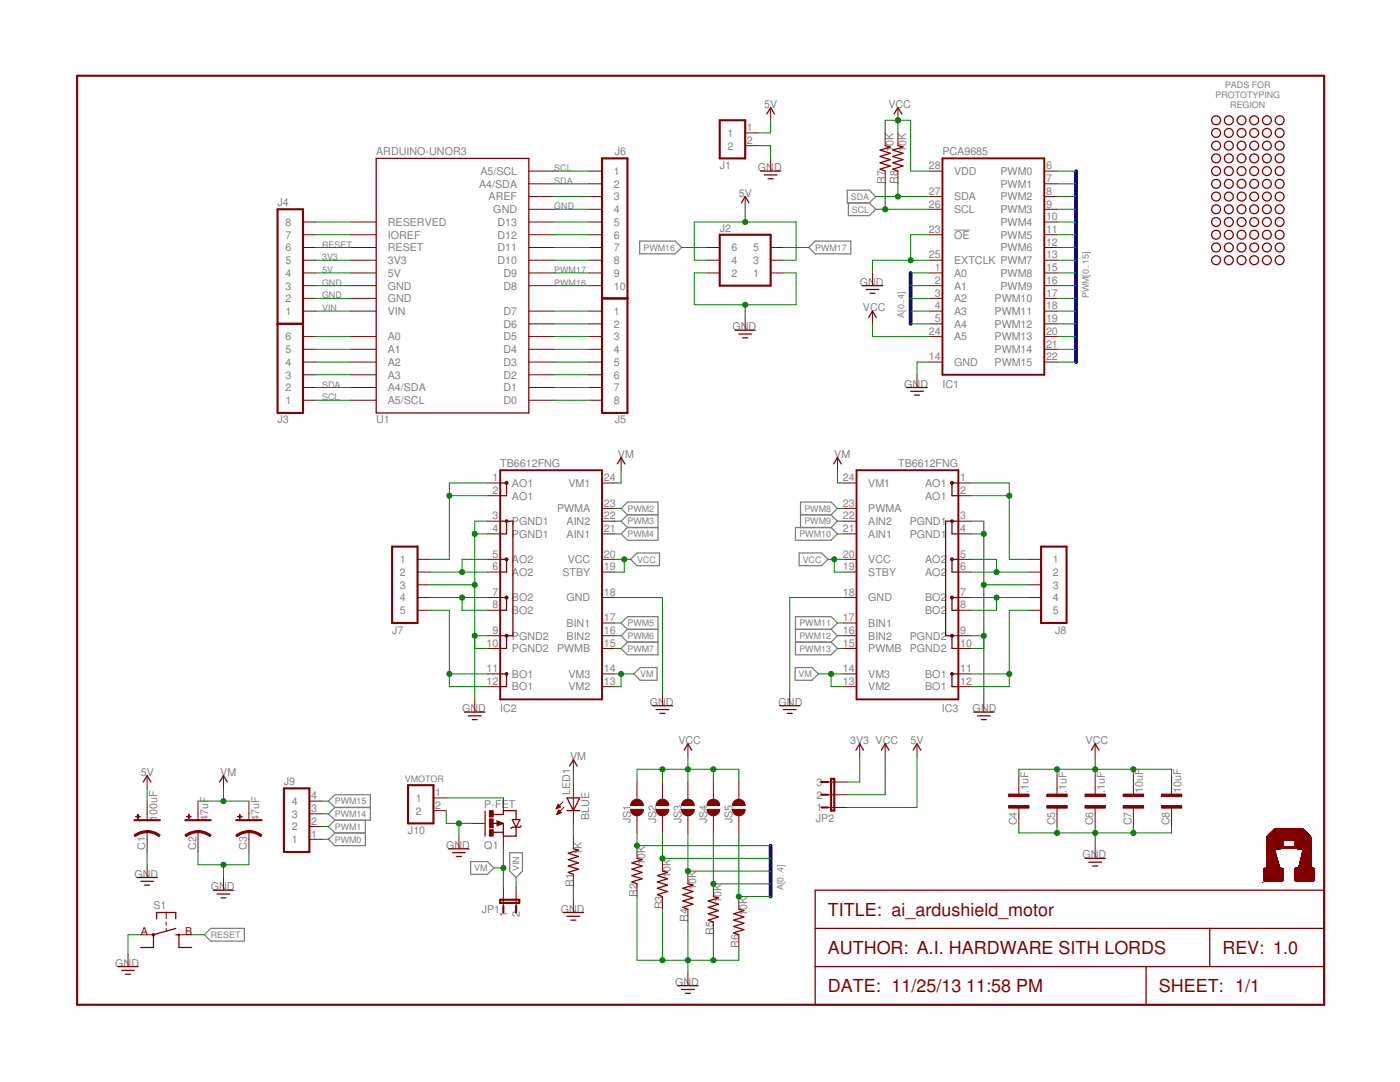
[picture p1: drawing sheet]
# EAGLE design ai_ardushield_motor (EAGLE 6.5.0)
FRAME1 (FRAME-LETTER): AUTHOR: A.I. HARDWARE SITH LORDS; REV: 1.0

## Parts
C1  100uF  CAP-POLPANASONIC-C  [CAP-PANASONIC-C]
C2  47uF  CAP-POLPANASONIC-C  [CAP-PANASONIC-C]
C3  47uF  CAP-POLPANASONIC-C  [CAP-PANASONIC-C]
C4  .1uF  CAP0603  [CAP-0603]
C5  .1uF  CAP0603  [CAP-0603]
C6  .1uF  CAP0603  [CAP-0603]
C7  10uF  CAP0603  [CAP-0603]
C8  10uF  CAP0603  [CAP-0603]
IC1  PCA9685  [TSSOP28]
IC2  TB6612FNG  [SSOP24]
IC3  TB6612FNG  [SSOP24]
J1  1X02ST  [1X02-ST]
J2  2X03  [2X03]
J3  1X06  [1X06]
J4  1X08  [1X08]
J5  1X08  [1X08]
J6  1X10  [1X10]
J7  1X05ST  [1X05-ST]
J8  1X05ST  [1X05-ST]
J9  1X04  [1X04]
J10  1X02ST  [1X02-ST]
J11  1X06-PROTO  [1X06-NOFIRST]
J12  1X06-PROTO  [1X06-NOFIRST]
J13  1X06-PROTO  [1X06-NOFIRST]
J14  1X06-PROTO  [1X06-NOFIRST]
J15  1X06-PROTO  [1X06-NOFIRST]
J16  1X06-PROTO  [1X06-NOFIRST]
J17  1X06-PROTO  [1X06-NOFIRST]
J18  1X06-PROTO  [1X06-NOFIRST]
J19  1X06-PROTO  [1X06-NOFIRST]
J20  1X06-PROTO  [1X06-NOFIRST]
J21  1X06-PROTO  [1X06-NOFIRST]
J22  1X06-PROTO  [1X06-NOFIRST]
JP1  1X02-PJ  [1X02]
JP2  1X03-PJ  [1X03]
JS1  1X02-SJNO  [1X02-SJ-NO]
JS2  1X02-SJNO  [1X02-SJ-NO]
JS3  1X02-SJNO  [1X02-SJ-NO]
JS4  1X02-SJNO  [1X02-SJ-NO]
JS5  1X02-SJNO  [1X02-SJ-NO]
LED1  BLUE\  LED0603  [LED-0603]
Q1  P-FET  [TO252]
R1  1K  RES0603  [RES-0603]
R2  10K  RES0603  [RES-0603]
R3  10K  RES0603  [RES-0603]
R4  10K  RES0603  [RES-0603]
R5  10K  RES0603  [RES-0603]
R6  10K  RES0603  [RES-0603]
R7  10K  RES0603  [RES-0603]
R8  10K  RES0603  [RES-0603]
S1  SW-SPSTSMD06X06  [SW-SPST-SMD06X06]
U1  ARDUINOUNOR3  [UNOR3]
U$14  AI-LOGOL  [AI-LOGO-L]

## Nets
3V3 [power]: J4.5 JP2.3 U1.3V3
5V [power]: C1.A J1.1 J2.3 J2.4 J4.4 JP2.1 U1.5V
A0: IC1.1(A0) JS1.1 R2.2
A1: IC1.2(A1) JS2.1 R3.2
A2: IC1.3(A2) JS3.1 R4.2
A3: IC1.4(A3) JS4.1 R5.2
A4: IC1.5(A4) JS5.1 R6.2
GND [power]: C1.C C2.C C3.C C4.2 C5.2 C6.2 C7.2 C8.2 IC1.14(GND) IC1.23(!OE) IC1.25(EXTCLK) IC2.3(PGND1) IC2.4(PGND1) IC2.9(PGND2) IC2.10(PGND2) IC2.18(GND) IC3.3(PGND1) IC3.4(PGND1) IC3.9(PGND2) IC3.10(PGND2) IC3.18(GND) J1.2 J2.1 J2.2 J4.2 J4.3 J6.4 J7.3 J8.3 J10.2 Q1.G R1.1 R2.1 R3.1 R4.1 R5.1 R6.1 S1.A@1(A) S1.A@2(A) U1.GND@1(GND) U1.GND@2(GND) U1.GND@3(GND)
N$1: J5.1 U1.D7
N$2: J5.2 U1.D6
N$4 [power]: LED1.C R1.2
N$5: J3.3 U1.A3
N$6: J3.4 U1.A2
N$7: J3.5 U1.A1
N$8: J3.6 U1.A0
N$15: J4.7 U1.IOREF
N$16: J4.8 U1.RESERVED
N$17: J5.3 U1.D5
N$18: J5.4 U1.D4
N$19: J5.5 U1.D3
N$20: J5.6 U1.D2
N$21: J5.7 U1.D1
N$22: J5.8 U1.D0
N$23 [power]: IC2.1(AO1) IC2.2(AO1) J7.1
N$24 [power]: IC2.5(AO2) IC2.6(AO2) J7.2
N$27: J6.3 U1.AREF
N$29: J6.5 U1.D13
N$30: J6.6 U1.D12
N$31: J6.7 U1.D11
N$32: J6.8 U1.D10
N$35 [power]: IC2.7(BO2) IC2.8(BO2) J7.4
N$36 [power]: IC2.11(BO1) IC2.12(BO1) J7.5
N$38 [power]: IC3.1(AO1) IC3.2(AO1) J8.1
N$39 [power]: IC3.5(AO2) IC3.6(AO2) J8.2
N$40 [power]: IC3.7(BO2) IC3.8(BO2) J8.4
N$41 [power]: IC3.11(BO1) IC3.12(BO1) J8.5
PWM0: IC1.6(PWM0) J9.1
PWM1: IC1.7(PWM1) J9.2
PWM2: IC1.8(PWM2) IC2.23(PWMA)
PWM3: IC1.9(PWM3) IC2.22(AIN2)
PWM4: IC1.10(PWM4) IC2.21(AIN1)
PWM5: IC1.11(PWM5) IC2.17(BIN1)
PWM6: IC1.12(PWM6) IC2.16(BIN2)
PWM7: IC1.13(PWM7) IC2.15(PWMB)
PWM8: IC1.15(PWM8) IC3.23(PWMA)
PWM9: IC1.16(PWM9) IC3.22(AIN2)
PWM10: IC1.17(PWM10) IC3.21(AIN1)
PWM11: IC1.18(PWM11) IC3.17(BIN1)
PWM12: IC1.19(PWM12) IC3.16(BIN2)
PWM13: IC1.20(PWM13) IC3.15(PWMB)
PWM14: IC1.21(PWM14) J9.3
PWM15: IC1.22(PWM15) J9.4
PWM16: J2.6 J6.10 U1.D8
PWM17: J2.5 J6.9 U1.D9
RESET [power]: J4.6 S1.B@1(B) S1.B@2(B) U1.RESET
SCL: IC1.26(SCL) J3.1 J6.1 R7.1 U1.A5/SCL@1(A5/SCL) U1.A5/SCL@2(A5/SCL)
SDA: IC1.27(SDA) J3.2 J6.2 R8.1 U1.A4/SDA@1(A4/SDA) U1.A4/SDA@2(A4/SDA)
VCC [power]: C4.1 C5.1 C6.1 C7.1 C8.1 IC1.24(A5) IC1.28(VDD) IC2.19(STBY) IC2.20(VCC) IC3.19(STBY) IC3.20(VCC) JP2.2 JS1.2 JS2.2 JS3.2 JS4.2 JS5.2 R7.2 R8.2
VIN [power]: J4.1 JP1.2 U1.VIN
VM [power]: C2.A C3.A IC2.13(VM2) IC2.14(VM3) IC2.24(VM1) IC3.13(VM2) IC3.14(VM3) IC3.24(VM1) JP1.1 LED1.A Q1.S
VMOTOR [power]: J10.1 Q1.D
Unconnected: J11.1 J11.2 J11.3 J11.4 J11.5 J11.6 J12.1 J12.2 J12.3 J12.4 J12.5 J12.6 J13.1 J13.2 J13.3 J13.4 J13.5 J13.6 J14.1 J14.2 J14.3 J14.4 J14.5 J14.6 J15.1 J15.2 J15.3 J15.4 J15.5 J15.6 J16.1 J16.2 J16.3 J16.4 J16.5 J16.6 J17.1 J17.2 J17.3 J17.4 J17.5 J17.6 J18.1 J18.2 J18.3 J18.4 J18.5 J18.6 J19.1 J19.2 J19.3 J19.4 J19.5 J19.6 J20.1 J20.2 J20.3 J20.4 J20.5 J20.6 J21.1 J21.2 J21.3 J21.4 J21.5 J21.6 J22.1 J22.2 J22.3 J22.4 J22.5 J22.6

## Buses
PWM[0..15]
A[0..4]

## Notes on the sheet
- PADS FOR
  PROTOTYPING
  REGION
- VMOTOR
